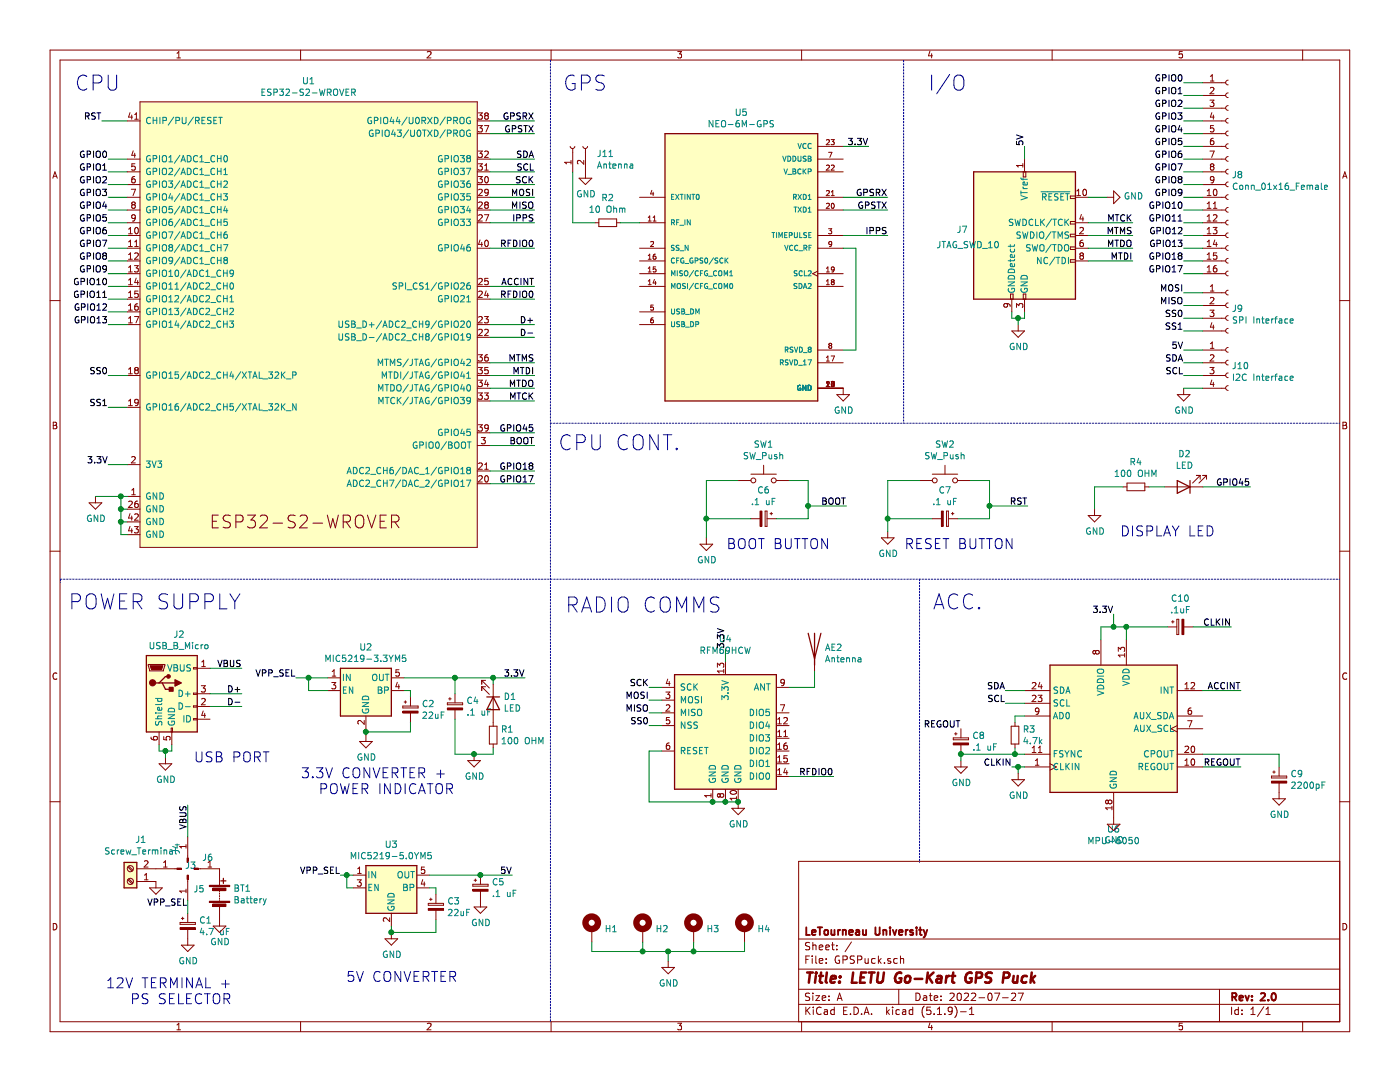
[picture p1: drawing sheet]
EESchema Schematic File Version 4
EELAYER 30 0
EELAYER END
$Descr A 11000 8500
encoding utf-8
Sheet 1 1
Title "LETU Go-Kart GPS Puck"
Date "2022-07-27"
Rev "2.0"
Comp "LeTourneau University"
Comment1 ""
Comment2 ""
Comment3 ""
Comment4 ""
$EndDescr
$Comp
L Espressif:ESP32-S2-WROVER U1
U 1 1
P 2400 2550
F 0 "U1" H 2425 4465 50  0000 C CNN
F 1 "ESP32-S2-WROVER" H 2425 4374 50  0000 C CNN
F 2 "Espressif:ESP32-S2-WROVER" H 2400 650 50  0001 C CNN
F 3 "https://www.espressif.com/sites/default/files/documentation/esp32-s2-wroom_esp32-s2-wroom-i_datasheet_en.pdf" H 2400 2550 50  0001 C CNN
	1    2400 2550
	1    0    0    -1  
$EndComp
$Comp
L NEO-6M-GPS:NEO-6M-GPS U5
U 1 1
P 5825 2050
F 0 "U5" H 5825 3217 50  0000 C CNN
F 1 "NEO-6M-GPS" H 5825 3126 50  0000 C CNN
F 2 "RF_GPS:ublox_NEO" H 5825 2050 50  0001 L BNN
F 3 "" H 5825 2050 50  0001 L BNN
F 4 "Manufacturer Recommendations" H 5825 2050 50  0001 L BNN "STANDARD"
F 5 "U-Blox" H 5825 2050 50  0001 L BNN "MANUFACTURER"
F 6 "R15" H 5825 2050 50  0001 L BNN "PARTREV"
	1    5825 2050
	1    0    0    -1  
$EndComp
$Comp
L RF_Module:RFM69HCW U4
U 1 1
P 5700 5700
F 0 "U4" H 5700 6381 50  0000 C CNN
F 1 "RFM69HCW" H 5700 6290 50  0000 C CNN
F 2 "RF_Module:HOPERF_RFM9XW_SMD" H 2400 7350 50  0001 C CNN
F 3 "https://www.hoperf.com/data/upload/portal/20181127/5bfcb8284d838.pdf" H 5700 6289 50  0001 C CNN
	1    5700 5700
	1    0    0    -1  
$EndComp
$Comp
L Regulator_Linear:MIC5219-5.0YM5 U3
U 1 1
P 3075 6975
F 0 "U3" H 3075 7317 50  0000 C CNN
F 1 "MIC5219-5.0YM5" H 3075 7226 50  0000 C CNN
F 2 "Package_TO_SOT_SMD:SOT-23-5" H 3075 7300 50  0001 C CNN
F 3 "http://ww1.microchip.com/downloads/en/DeviceDoc/MIC5219-500mA-Peak-Output-LDO-Regulator-DS20006021A.pdf" H 3075 6975 50  0001 C CNN
	1    3075 6975
	1    0    0    -1  
$EndComp
$Comp
L Connector:Screw_Terminal_01x02 J1
U 1 1
P 1025 6925
F 0 "J1" H 943 6600 50  0000 C CNN
F 1 "Screw_Terminal" H 943 6691 50  0000 C CNN
F 2 "TerminalBlock:TerminalBlock_Altech_AK300-2_P5.00mm" H 1025 6925 50  0001 C CNN
F 3 "~" H 1025 6925 50  0001 C CNN
	1    1025 6925
	-1   0    0    1   
$EndComp
$Comp
L Device:Battery BT1
U 1 1
P 1725 7025
F 0 "BT1" H 1833 7071 50  0000 L CNN
F 1 "Battery" H 1833 6980 50  0000 L CNN
F 2 "Battery:BatteryHolder_Eagle_12BH611-GR" V 1725 7085 50  0001 C CNN
F 3 "~" V 1725 7085 50  0001 C CNN
	1    1725 7025
	1    0    0    -1  
$EndComp
$Comp
L Switch:SW_Push SW1
U 1 1
P 6000 3775
F 0 "SW1" H 6000 4060 50  0000 C CNN
F 1 "SW_Push" H 6000 3969 50  0000 C CNN
F 2 "Button_Switch_SMD:SW_SPST_B3S-1000" H 6000 3975 50  0001 C CNN
F 3 "~" H 6000 3975 50  0001 C CNN
	1    6000 3775
	1    0    0    -1  
$EndComp
Wire Wire Line
	6350 3775 6200 3775
Wire Wire Line
	6350 3975 6350 4075
Connection ~ 6350 3975
$Comp
L power:GND #PWR0101
U 1 1
P 5550 4225
F 0 "#PWR0101" H 5550 3975 50  0001 C CNN
F 1 "GND" H 5555 4052 50  0000 C CNN
F 2 "" H 5550 4225 50  0001 C CNN
F 3 "" H 5550 4225 50  0001 C CNN
	1    5550 4225
	1    0    0    -1  
$EndComp
Wire Wire Line
	5800 3775 5550 3775
Wire Wire Line
	2425 5325 2575 5325
Wire Wire Line
	2775 6875 2725 6875
$Comp
L Regulator_Linear:MIC5219-3.3YM5 U2
U 1 1
P 2875 5425
F 0 "U2" H 2875 5767 50  0000 C CNN
F 1 "MIC5219-3.3YM5" H 2875 5676 50  0000 C CNN
F 2 "Package_TO_SOT_SMD:SOT-23-5" H 2875 5676 50  0001 C CNN
F 3 "http://ww1.microchip.com/downloads/en/DeviceDoc/MIC5219-500mA-Peak-Output-LDO-Regulator-DS20006021A.pdf" H 2875 5425 50  0001 C CNN
	1    2875 5425
	1    0    0    -1  
$EndComp
$Comp
L power:GND #PWR0102
U 1 1
P 3075 7325
F 0 "#PWR0102" H 3075 7075 50  0001 C CNN
F 1 "GND" H 3080 7152 50  0000 C CNN
F 2 "" H 3075 7325 50  0001 C CNN
F 3 "" H 3075 7325 50  0001 C CNN
	1    3075 7325
	1    0    0    -1  
$EndComp
$Comp
L power:GND #PWR0103
U 1 1
P 2875 5775
F 0 "#PWR0103" H 2875 5525 50  0001 C CNN
F 1 "GND" H 2880 5602 50  0000 C CNN
F 2 "" H 2875 5775 50  0001 C CNN
F 3 "" H 2875 5775 50  0001 C CNN
	1    2875 5775
	1    0    0    -1  
$EndComp
$Comp
L power:GND #PWR0104
U 1 1
P 1300 5950
F 0 "#PWR0104" H 1300 5700 50  0001 C CNN
F 1 "GND" H 1305 5777 50  0000 C CNN
F 2 "" H 1300 5950 50  0001 C CNN
F 3 "" H 1300 5950 50  0001 C CNN
	1    1300 5950
	1    0    0    -1  
$EndComp
$Comp
L power:GND #PWR0105
U 1 1
P 750 3900
F 0 "#PWR0105" H 750 3650 50  0001 C CNN
F 1 "GND" H 755 3727 50  0000 C CNN
F 2 "" H 750 3900 50  0001 C CNN
F 3 "" H 750 3900 50  0001 C CNN
	1    750  3900
	1    0    0    -1  
$EndComp
$Comp
L power:GND #PWR0106
U 1 1
P 6625 3050
F 0 "#PWR0106" H 6625 2800 50  0001 C CNN
F 1 "GND" H 6630 2877 50  0000 C CNN
F 2 "" H 6625 3050 50  0001 C CNN
F 3 "" H 6625 3050 50  0001 C CNN
	1    6625 3050
	1    0    0    -1  
$EndComp
$Comp
L power:GND #PWR0107
U 1 1
P 5800 6300
F 0 "#PWR0107" H 5800 6050 50  0001 C CNN
F 1 "GND" H 5805 6127 50  0000 C CNN
F 2 "" H 5800 6300 50  0001 C CNN
F 3 "" H 5800 6300 50  0001 C CNN
	1    5800 6300
	1    0    0    -1  
$EndComp
Wire Wire Line
	5600 6300 5700 6300
Wire Wire Line
	5700 6300 5800 6300
Connection ~ 5700 6300
Connection ~ 5800 6300
$Comp
L power:GND #PWR0108
U 1 1
P 8750 6425
F 0 "#PWR0108" H 8750 6175 50  0001 C CNN
F 1 "GND" H 8755 6252 50  0000 C CNN
F 2 "" H 8750 6425 50  0001 C CNN
F 3 "" H 8750 6425 50  0001 C CNN
	1    8750 6425
	1    0    0    -1  
$EndComp
$Comp
L power:GND #PWR0109
U 1 1
P 1725 7225
F 0 "#PWR0109" H 1725 6975 50  0001 C CNN
F 1 "GND" H 1730 7052 50  0000 C CNN
F 2 "" H 1725 7225 50  0001 C CNN
F 3 "" H 1725 7225 50  0001 C CNN
	1    1725 7225
	1    0    0    -1  
$EndComp
$Comp
L power:GND #PWR0110
U 1 1
P 1225 6925
F 0 "#PWR0110" H 1225 6675 50  0001 C CNN
F 1 "GND" H 1230 6752 50  0001 C CNN
F 2 "" H 1225 6925 50  0001 C CNN
F 3 "" H 1225 6925 50  0001 C CNN
	1    1225 6925
	1    0    0    -1  
$EndComp
Wire Wire Line
	2575 5425 2425 5425
Wire Wire Line
	2425 5425 2425 5325
Wire Wire Line
	2775 6975 2725 6975
Wire Wire Line
	2725 6975 2725 6875
$Comp
L Device:CP_Small C2
U 1 1
P 3225 5575
F 0 "C2" H 3313 5621 50  0000 L CNN
F 1 "22uF" H 3313 5530 50  0000 L CNN
F 2 "Capacitor_SMD:CP_Elec_4x3" H 3225 5575 50  0001 C CNN
F 3 "~" H 3225 5575 50  0001 C CNN
	1    3225 5575
	1    0    0    -1  
$EndComp
Wire Wire Line
	3225 5475 3225 5425
Wire Wire Line
	3225 5425 3175 5425
Wire Wire Line
	2875 5775 2875 5750
$Comp
L Device:CP_Small C3
U 1 1
P 3425 7125
F 0 "C3" H 3513 7171 50  0000 L CNN
F 1 "22uF" H 3513 7080 50  0000 L CNN
F 2 "Capacitor_SMD:CP_Elec_4x3" H 3425 7125 50  0001 C CNN
F 3 "~" H 3425 7125 50  0001 C CNN
	1    3425 7125
	1    0    0    -1  
$EndComp
Wire Wire Line
	3425 7025 3425 6975
Wire Wire Line
	3425 6975 3375 6975
Wire Wire Line
	3075 7325 3075 7275
Wire Wire Line
	3075 7325 3425 7325
Wire Wire Line
	3425 7325 3425 7225
Connection ~ 3075 7325
Wire Wire Line
	750  3900 950  3900
Wire Wire Line
	1000 4000 950  4000
Wire Wire Line
	950  4000 950  3900
Connection ~ 950  3900
Wire Wire Line
	950  3900 1000 3900
Wire Wire Line
	1000 4100 950  4100
Wire Wire Line
	950  4100 950  4000
Connection ~ 950  4000
Wire Wire Line
	1000 4200 950  4200
Wire Wire Line
	950  4200 950  4100
Connection ~ 950  4100
Text Label 1900 5450 2    50   ~ 0
D+
Text Label 1900 5550 2    50   ~ 0
D-
Wire Wire Line
	1650 5450 1900 5450
Wire Wire Line
	1650 5550 1900 5550
Text Label 4200 2550 2    50   ~ 0
D+
Text Label 4200 2650 2    50   ~ 0
D-
Text Label 4200 3500 2    50   ~ 0
BOOT
Text Label 6650 3975 2    50   ~ 0
BOOT
Wire Wire Line
	6350 3975 6650 3975
Text Label 4125 5325 2    50   ~ 0
3.3V
$Comp
L Device:CP_Small C6
U 1 1
P 6000 4075
F 0 "C6" V 5775 4075 50  0000 C CNN
F 1 ".1 uF" V 5866 4075 50  0000 C CNN
F 2 "Capacitor_SMD:CP_Elec_4x3" H 6000 4075 50  0001 C CNN
F 3 "~" H 6000 4075 50  0001 C CNN
	1    6000 4075
	0    1    1    0   
$EndComp
Wire Wire Line
	6100 4075 6350 4075
Wire Wire Line
	5550 4075 5900 4075
Text Label 7900 5425 2    50   ~ 0
SDA
Text Label 7900 5525 2    50   ~ 0
SCL
Wire Wire Line
	7900 5425 8050 5425
Wire Wire Line
	7900 5525 8050 5525
Wire Wire Line
	8850 4925 8850 5025
Text Label 1475 7125 2    50   ~ 0
VPP_SEL
Text Label 2325 5325 2    50   ~ 0
VPP_SEL
Text Label 2675 6875 2    50   ~ 0
VPP_SEL
Wire Wire Line
	2675 6875 2725 6875
Connection ~ 2725 6875
Wire Wire Line
	1475 7175 1475 7075
Wire Wire Line
	2325 5325 2425 5325
Connection ~ 2425 5325
$Comp
L Switch:SW_Push SW2
U 1 1
P 7425 3775
F 0 "SW2" H 7425 4060 50  0000 C CNN
F 1 "SW_Push" H 7425 3969 50  0000 C CNN
F 2 "Button_Switch_SMD:SW_SPST_B3S-1000" H 7425 3975 50  0001 C CNN
F 3 "~" H 7425 3975 50  0001 C CNN
	1    7425 3775
	1    0    0    -1  
$EndComp
Wire Wire Line
	7775 3775 7625 3775
Wire Wire Line
	7775 3975 7775 4075
Connection ~ 7775 3975
$Comp
L power:GND #PWR0111
U 1 1
P 6975 4175
F 0 "#PWR0111" H 6975 3925 50  0001 C CNN
F 1 "GND" H 6980 4002 50  0000 C CNN
F 2 "" H 6975 4175 50  0001 C CNN
F 3 "" H 6975 4175 50  0001 C CNN
	1    6975 4175
	1    0    0    -1  
$EndComp
Wire Wire Line
	6975 4175 6975 4075
Wire Wire Line
	7225 3775 6975 3775
Connection ~ 6975 4075
Text Label 8075 3975 2    50   ~ 0
RST
Wire Wire Line
	7775 3975 8075 3975
$Comp
L Device:CP_Small C7
U 1 1
P 7425 4075
F 0 "C7" V 7200 4075 50  0000 C CNN
F 1 ".1 uF" V 7291 4075 50  0000 C CNN
F 2 "Capacitor_SMD:CP_Elec_4x3" H 7425 4075 50  0001 C CNN
F 3 "~" H 7425 4075 50  0001 C CNN
	1    7425 4075
	0    1    1    0   
$EndComp
Wire Wire Line
	7525 4075 7775 4075
Wire Wire Line
	6975 4075 7325 4075
Wire Wire Line
	800  950  1000 950 
Text Label 4200 1250 2    50   ~ 0
SDA
Text Label 4200 1350 2    50   ~ 0
SCL
Text Label 4200 1450 2    50   ~ 0
SCK
Text Label 4200 1550 2    50   ~ 0
MOSI
Text Label 4200 1650 2    50   ~ 0
MISO
Text Label 4200 1950 2    50   ~ 0
RFDIO0
Text Label 4200 950  2    50   ~ 0
GPSRX
Text Label 4200 1050 2    50   ~ 0
GPSTX
Text Label 6825 1150 2    50   ~ 0
3.3V
Wire Wire Line
	6825 1150 6625 1150
Text Label 6975 1550 2    50   ~ 0
GPSRX
Text Label 6975 1650 2    50   ~ 0
GPSTX
Wire Wire Line
	6975 1550 6625 1550
Wire Wire Line
	6625 1650 6975 1650
Wire Wire Line
	4200 950  3850 950 
Wire Wire Line
	3850 1050 4200 1050
Text Label 850  3650 2    50   ~ 0
3.3V
Wire Wire Line
	1000 3650 850  3650
Wire Wire Line
	4200 1250 3850 1250
Wire Wire Line
	4200 1350 3850 1350
Wire Wire Line
	4200 1450 3850 1450
Wire Wire Line
	4200 1550 3850 1550
Wire Wire Line
	4200 1650 3850 1650
$Comp
L Connector:Conn_ARM_JTAG_SWD_10 J7
U 1 1
P 8050 1850
F 0 "J7" H 7607 1896 50  0000 R CNN
F 1 "JTAG_SWD_10" H 7607 1805 50  0000 C TNN
F 2 "Connector_PinHeader_2.54mm:PinHeader_2x05_P2.54mm_Vertical" H 8050 1850 50  0001 C CNN
F 3 "http://infocenter.arm.com/help/topic/com.arm.doc.ddi0314h/DDI0314H_coresight_components_trm.pdf" V 7700 600 50  0001 C CNN
	1    8050 1850
	1    0    0    -1  
$EndComp
Text Label 4200 3150 2    50   ~ 0
MTCK
Text Label 4200 3050 2    50   ~ 0
MTDO
Text Label 4200 2950 2    50   ~ 0
MTDI
Text Label 4200 2850 2    50   ~ 0
MTMS
Text Label 8900 1750 2    50   ~ 0
MTCK
Text Label 8900 1950 2    50   ~ 0
MTDO
Text Label 8900 2050 2    50   ~ 0
MTDI
Text Label 8900 1850 2    50   ~ 0
MTMS
Wire Wire Line
	8900 1750 8550 1750
Wire Wire Line
	8900 1850 8550 1850
Wire Wire Line
	8900 1950 8550 1950
Wire Wire Line
	8900 2050 8550 2050
$Comp
L Device:CP_Small C9
U 1 1
P 10050 6125
F 0 "C9" H 10138 6171 50  0000 L CNN
F 1 "2200pF" H 10138 6080 50  0000 L CNN
F 2 "Capacitor_SMD:C_0201_0603Metric_Pad0.64x0.40mm_HandSolder" H 10050 6125 50  0001 C CNN
F 3 "~" H 10050 6125 50  0001 C CNN
	1    10050 6125
	1    0    0    -1  
$EndComp
$Comp
L Device:CP_Small C8
U 1 1
P 7550 5825
F 0 "C8" H 7638 5871 50  0000 L CNN
F 1 ".1 uF" H 7638 5780 50  0000 L CNN
F 2 "Capacitor_SMD:CP_Elec_4x3" H 7550 5825 50  0001 C CNN
F 3 "~" H 7550 5825 50  0001 C CNN
	1    7550 5825
	1    0    0    -1  
$EndComp
$Comp
L power:GND #PWR0112
U 1 1
P 7550 5975
F 0 "#PWR0112" H 7550 5725 50  0001 C CNN
F 1 "GND" H 7555 5802 50  0000 C CNN
F 2 "" H 7550 5975 50  0001 C CNN
F 3 "" H 7550 5975 50  0001 C CNN
	1    7550 5975
	1    0    0    -1  
$EndComp
Wire Wire Line
	7550 5975 7550 5925
Text Label 7550 5725 2    50   ~ 0
REGOUT
Text Label 9750 6025 2    50   ~ 0
REGOUT
Wire Wire Line
	9750 6025 9450 6025
Wire Wire Line
	7550 5925 7975 5925
Connection ~ 7550 5925
$Comp
L power:GND #PWR0113
U 1 1
P 8000 6075
F 0 "#PWR0113" H 8000 5825 50  0001 C CNN
F 1 "GND" H 8005 5902 50  0000 C CNN
F 2 "" H 8000 6075 50  0001 C CNN
F 3 "" H 8000 6075 50  0001 C CNN
	1    8000 6075
	1    0    0    -1  
$EndComp
Wire Wire Line
	8000 6075 8000 6025
Wire Wire Line
	8000 6025 8050 6025
Text Label 7950 6025 2    50   ~ 0
CLKIN
Wire Wire Line
	7950 6025 8000 6025
Connection ~ 8000 6025
Text Label 8750 4825 2    50   ~ 0
3.3V
Wire Wire Line
	8750 4825 8750 4925
Wire Wire Line
	8750 4925 8850 4925
Wire Wire Line
	8650 5025 8650 4925
Wire Wire Line
	8650 4925 8750 4925
Connection ~ 8750 4925
Text Label 9675 4925 2    50   ~ 0
CLKIN
Text Label 5100 5400 2    50   ~ 0
SCK
Text Label 5100 5500 2    50   ~ 0
MOSI
Text Label 5100 5600 2    50   ~ 0
MISO
Text Label 5100 5700 2    50   ~ 0
SS0
Wire Wire Line
	5100 5400 5200 5400
Wire Wire Line
	5100 5500 5200 5500
Wire Wire Line
	5100 5600 5200 5600
Wire Wire Line
	5100 5700 5200 5700
Text Label 4200 2250 2    50   ~ 0
ACCINT
$Comp
L Device:CP_Small C4
U 1 1
P 3575 5550
F 0 "C4" H 3663 5596 50  0000 L CNN
F 1 ".1 uF" H 3663 5505 50  0000 L CNN
F 2 "Capacitor_SMD:CP_Elec_4x3" H 3575 5550 50  0001 C CNN
F 3 "~" H 3575 5550 50  0001 C CNN
	1    3575 5550
	1    0    0    -1  
$EndComp
$Comp
L Device:CP_Small C1
U 1 1
P 1475 7275
F 0 "C1" H 1563 7321 50  0000 L CNN
F 1 "4.7 uF" H 1563 7230 50  0000 L CNN
F 2 "Capacitor_SMD:CP_Elec_4x3" H 1475 7275 50  0001 C CNN
F 3 "~" H 1475 7275 50  0001 C CNN
	1    1475 7275
	1    0    0    -1  
$EndComp
$Comp
L power:GND #PWR0114
U 1 1
P 1475 7375
F 0 "#PWR0114" H 1475 7125 50  0001 C CNN
F 1 "GND" H 1480 7202 50  0000 C CNN
F 2 "" H 1475 7375 50  0001 C CNN
F 3 "" H 1475 7375 50  0001 C CNN
	1    1475 7375
	1    0    0    -1  
$EndComp
Text Label 4025 6875 2    50   ~ 0
5V
Wire Wire Line
	3775 6875 4025 6875
$Comp
L Device:CP_Small C5
U 1 1
P 3775 6975
F 0 "C5" H 3863 7021 50  0000 L CNN
F 1 ".1 uF" H 3863 6930 50  0000 L CNN
F 2 "Capacitor_SMD:CP_Elec_4x3" H 3775 6975 50  0001 C CNN
F 3 "~" H 3775 6975 50  0001 C CNN
	1    3775 6975
	1    0    0    -1  
$EndComp
Wire Wire Line
	3375 6875 3775 6875
Connection ~ 3775 6875
$Comp
L power:GND #PWR0115
U 1 1
P 3725 5925
F 0 "#PWR0115" H 3725 5675 50  0001 C CNN
F 1 "GND" H 3730 5752 50  0000 C CNN
F 2 "" H 3725 5925 50  0001 C CNN
F 3 "" H 3725 5925 50  0001 C CNN
	1    3725 5925
	1    0    0    -1  
$EndComp
$Comp
L power:GND #PWR0116
U 1 1
P 3775 7075
F 0 "#PWR0116" H 3775 6825 50  0001 C CNN
F 1 "GND" H 3780 6902 50  0000 C CNN
F 2 "" H 3775 7075 50  0001 C CNN
F 3 "" H 3775 7075 50  0001 C CNN
	1    3775 7075
	1    0    0    -1  
$EndComp
Wire Wire Line
	6350 3775 6350 3975
Wire Wire Line
	6975 3775 6975 4075
Text Label 9750 5425 2    50   ~ 0
ACCINT
Wire Wire Line
	9750 5425 9450 5425
Wire Wire Line
	9450 5925 10050 5925
Wire Wire Line
	10050 5925 10050 6025
$Comp
L power:GND #PWR0117
U 1 1
P 10050 6225
F 0 "#PWR0117" H 10050 5975 50  0001 C CNN
F 1 "GND" H 10055 6052 50  0000 C CNN
F 2 "" H 10050 6225 50  0001 C CNN
F 3 "" H 10050 6225 50  0001 C CNN
	1    10050 6225
	1    0    0    -1  
$EndComp
$Comp
L power:GND #PWR0118
U 1 1
P 8700 1550
F 0 "#PWR0118" H 8700 1300 50  0001 C CNN
F 1 "GND" V 8705 1422 50  0000 R CNN
F 2 "" H 8700 1550 50  0001 C CNN
F 3 "" H 8700 1550 50  0001 C CNN
	1    8700 1550
	0    -1   -1   0   
$EndComp
Wire Wire Line
	8700 1550 8550 1550
$Comp
L power:GND #PWR0119
U 1 1
P 8000 2550
F 0 "#PWR0119" H 8000 2300 50  0001 C CNN
F 1 "GND" H 8005 2377 50  0000 C CNN
F 2 "" H 8000 2550 50  0001 C CNN
F 3 "" H 8000 2550 50  0001 C CNN
	1    8000 2550
	1    0    0    -1  
$EndComp
Wire Wire Line
	7950 2450 7950 2500
Wire Wire Line
	7950 2500 8000 2500
Wire Wire Line
	8000 2500 8000 2550
Wire Wire Line
	8050 2450 8050 2500
Wire Wire Line
	8050 2500 8000 2500
Connection ~ 8000 2500
Text Label 8050 1150 1    50   ~ 0
5V
Wire Wire Line
	8050 1250 8050 1150
Text Label 5700 5100 1    50   ~ 0
3.3V
Wire Wire Line
	5700 5100 5700 5200
Text Label 4200 2350 2    50   ~ 0
RFDIO0
Wire Wire Line
	4200 1950 3850 1950
Wire Wire Line
	4200 2250 3850 2250
Wire Wire Line
	4200 2350 3850 2350
$Comp
L Device:Antenna AE2
U 1 1
P 6400 5075
F 0 "AE2" H 6480 5064 50  0000 L CNN
F 1 "Antenna" H 6480 4973 50  0000 L CNN
F 2 "RF_Antenna:Texas_SWRA117D_2.4GHz_Left" H 6400 5075 50  0001 C CNN
F 3 "~" H 6400 5075 50  0001 C CNN
	1    6400 5075
	1    0    0    -1  
$EndComp
Wire Wire Line
	5200 5900 5100 5900
Wire Wire Line
	5100 5900 5100 6300
Wire Wire Line
	5100 6300 5600 6300
Connection ~ 5600 6300
Wire Wire Line
	6400 5400 6200 5400
Text Label 6550 6100 2    50   ~ 0
RFDIO0
Wire Wire Line
	6550 6100 6200 6100
$Comp
L Device:R_Small R2
U 1 1
P 4775 1750
F 0 "R2" V 4579 1750 50  0000 C CNN
F 1 "10 Ohm" V 4670 1750 50  0000 C CNN
F 2 "Resistor_SMD:R_01005_0402Metric" H 4775 1750 50  0001 C CNN
F 3 "~" H 4775 1750 50  0001 C CNN
	1    4775 1750
	0    1    1    0   
$EndComp
Wire Wire Line
	5025 1750 4875 1750
Wire Wire Line
	6725 1950 6725 2750
Wire Wire Line
	6725 2750 6625 2750
Wire Wire Line
	6625 1950 6725 1950
Text Label 6975 1850 2    50   ~ 0
IPPS
Wire Wire Line
	6975 1850 6625 1850
Text Label 4200 1750 2    50   ~ 0
IPPS
Wire Wire Line
	3850 1750 4200 1750
Wire Wire Line
	850  2950 1000 2950
Wire Wire Line
	1000 3200 850  3200
$Comp
L Connector:Conn_01x04_Female J9
U 1 1
P 9650 2400
F 0 "J9" H 9678 2376 50  0000 L CNN
F 1 "SPI Interface" H 9678 2285 50  0000 L CNN
F 2 "Connector_PinHeader_2.54mm:PinHeader_1x04_P2.54mm_Vertical" H 9678 2239 50  0001 L CNN
F 3 "~" H 9650 2400 50  0001 C CNN
	1    9650 2400
	1    0    0    -1  
$EndComp
Text Label 9300 2300 2    50   ~ 0
MOSI
Text Label 9300 2400 2    50   ~ 0
MISO
Text Label 9300 2500 2    50   ~ 0
SS0
Text Label 9300 2600 2    50   ~ 0
SS1
Wire Wire Line
	9300 2600 9450 2600
Wire Wire Line
	9450 2500 9300 2500
Wire Wire Line
	9300 2400 9450 2400
Wire Wire Line
	9450 2300 9300 2300
$Comp
L Connector:Conn_01x04_Female J10
U 1 1
P 9650 2850
F 0 "J10" H 9678 2826 50  0000 L CNN
F 1 "I2C Interface" H 9678 2735 50  0000 L CNN
F 2 "Connector_PinHeader_2.54mm:PinHeader_1x04_P2.54mm_Vertical" H 9650 2850 50  0001 C CNN
F 3 "~" H 9650 2850 50  0001 C CNN
	1    9650 2850
	1    0    0    -1  
$EndComp
Text Label 9300 2750 2    50   ~ 0
5V
Text Label 9300 2850 2    50   ~ 0
SDA
Text Label 9300 2950 2    50   ~ 0
SCL
$Comp
L power:GND #PWR0120
U 1 1
P 9300 3050
F 0 "#PWR0120" H 9300 2800 50  0001 C CNN
F 1 "GND" H 9305 2877 50  0000 C CNN
F 2 "" H 9300 3050 50  0001 C CNN
F 3 "" H 9300 3050 50  0001 C CNN
	1    9300 3050
	1    0    0    -1  
$EndComp
Wire Wire Line
	9300 2750 9450 2750
Wire Wire Line
	9300 2850 9450 2850
Wire Wire Line
	9300 2950 9450 2950
Wire Wire Line
	9300 3050 9450 3050
Text Label 4200 3400 2    50   ~ 0
GPIO45
Text Label 4200 3700 2    50   ~ 0
GPIO18
Text Label 4200 3800 2    50   ~ 0
GPIO17
Wire Wire Line
	850  2350 1000 2350
Wire Wire Line
	1000 2250 850  2250
Wire Wire Line
	850  2150 1000 2150
Wire Wire Line
	1000 2050 850  2050
Wire Wire Line
	850  1950 1000 1950
Wire Wire Line
	1000 1850 850  1850
Wire Wire Line
	850  1750 1000 1750
Wire Wire Line
	1000 1650 850  1650
Wire Wire Line
	850  1550 1000 1550
Wire Wire Line
	1000 1450 850  1450
Wire Wire Line
	850  1350 1000 1350
Wire Wire Line
	1000 1250 850  1250
Wire Wire Line
	3850 2550 4200 2550
Wire Wire Line
	3850 2650 4200 2650
Wire Wire Line
	3850 2850 4200 2850
Wire Wire Line
	3850 2950 4200 2950
Wire Wire Line
	3850 3050 4200 3050
Wire Wire Line
	3850 3150 4200 3150
Wire Wire Line
	3850 3400 4200 3400
Wire Wire Line
	3850 3500 4200 3500
Wire Wire Line
	3850 3700 4200 3700
Wire Wire Line
	3850 3800 4200 3800
Text Label 9300 750  2    50   ~ 0
GPIO1
Text Label 9300 850  2    50   ~ 0
GPIO2
Text Label 9300 950  2    50   ~ 0
GPIO3
Text Label 9300 1050 2    50   ~ 0
GPIO4
Text Label 9300 1150 2    50   ~ 0
GPIO5
Text Label 9300 1250 2    50   ~ 0
GPIO6
Text Label 9300 1350 2    50   ~ 0
GPIO7
Text Label 9300 1450 2    50   ~ 0
GPIO8
Text Label 9300 1550 2    50   ~ 0
GPIO9
Text Label 9300 1650 2    50   ~ 0
GPIO10
Text Label 9300 1750 2    50   ~ 0
GPIO11
Text Label 9300 650  2    50   ~ 0
GPIO0
Wire Wire Line
	9300 1750 9450 1750
Wire Wire Line
	9450 1650 9300 1650
Wire Wire Line
	9300 1550 9450 1550
Wire Wire Line
	9450 1450 9300 1450
Wire Wire Line
	9300 1350 9450 1350
Wire Wire Line
	9450 1250 9300 1250
Wire Wire Line
	9300 1150 9450 1150
Wire Wire Line
	9450 1050 9300 1050
Wire Wire Line
	9300 950  9450 950 
Wire Wire Line
	9450 850  9300 850 
Wire Wire Line
	9300 750  9450 750 
Wire Wire Line
	9450 650  9300 650 
Text Label 9300 2050 2    50   ~ 0
GPIO18
Wire Wire Line
	9300 1850 9450 1850
Wire Notes Line
	7100 475  7100 3325
Text Notes 7600 725  2    118  ~ 0
I/O
Wire Notes Line
	475  4550 475  4575
Wire Notes Line
	4325 3325 10525 3325
Text Notes 4775 725  2    118  ~ 0
GPS
Text Notes 950  725  2    118  ~ 0
CPU
Wire Wire Line
	9450 1950 9300 1950
Text Label 9300 2150 2    50   ~ 0
GPIO17
Wire Wire Line
	850  2450 1000 2450
Wire Wire Line
	850  2550 1000 2550
$Comp
L Connector:Conn_01x16_Female J8
U 1 1
P 9650 1350
F 0 "J8" H 9678 1326 50  0000 L CNN
F 1 "Conn_01x16_Female" H 9678 1235 50  0000 L CNN
F 2 "Connector_PinHeader_2.54mm:PinHeader_1x16_P2.54mm_Vertical" H 9650 1350 50  0001 C CNN
F 3 "~" H 9650 1350 50  0001 C CNN
	1    9650 1350
	1    0    0    -1  
$EndComp
Wire Wire Line
	9300 2050 9450 2050
Wire Wire Line
	9300 2150 9450 2150
Text Label 9300 1850 2    49   ~ 0
GPIO12
Text Label 9300 1950 2    49   ~ 0
GPIO13
Connection ~ 5550 4075
Wire Wire Line
	5550 4075 5550 4225
Wire Wire Line
	7775 3775 7775 3975
Wire Wire Line
	5550 3775 5550 4075
$Comp
L Connector:Conn_01x01_Male J6
U 1 1
P 1525 6825
F 0 "J6" H 1633 6914 50  0000 C CNN
F 1 "Conn_01x01_Male" H 1633 6915 50  0001 C CNN
F 2 "Connector_PinHeader_2.54mm:PinHeader_1x01_P2.54mm_Vertical" H 1525 6825 50  0001 C CNN
F 3 "~" H 1525 6825 50  0001 C CNN
	1    1525 6825
	1    0    0    -1  
$EndComp
$Comp
L Connector:Conn_01x01_Male J5
U 1 1
P 1475 6875
F 0 "J5" V 1583 6919 50  0000 L CNN
F 1 "Conn_01x01_Male" H 1583 6965 50  0001 C CNN
F 2 "Connector_PinHeader_2.54mm:PinHeader_1x01_P2.54mm_Vertical" H 1475 6875 50  0001 C CNN
F 3 "~" H 1475 6875 50  0001 C CNN
	1    1475 6875
	0    1    1    0   
$EndComp
$Comp
L Connector:Conn_01x01_Male J3
U 1 1
P 1425 6825
F 0 "J3" H 1397 6803 50  0000 R CNN
F 1 "Conn_01x01" H 1397 6848 50  0001 R CNN
F 2 "Connector_PinHeader_2.54mm:PinHeader_1x01_P2.54mm_Vertical" H 1425 6825 50  0001 C CNN
F 3 "~" H 1425 6825 50  0001 C CNN
	1    1425 6825
	-1   0    0    1   
$EndComp
Wire Wire Line
	1900 5250 1650 5250
Text Label 1900 5250 2    49   ~ 0
VBUS
$Comp
L Connector:USB_B_Micro J2
U 1 1
P 1350 5450
F 0 "J2" H 1407 5917 50  0000 C CNN
F 1 "USB_B_Micro" H 1407 5826 50  0000 C CNN
F 2 "Connector_USB:USB_Micro-B_Molex-105017-0001" H 1500 5400 50  0001 C CNN
F 3 "~" H 1500 5400 50  0001 C CNN
	1    1350 5450
	1    0    0    -1  
$EndComp
Wire Wire Line
	1475 6325 1475 6575
Text Label 1475 6325 3    49   ~ 0
VBUS
$Comp
L Connector:Conn_01x01_Male J4
U 1 1
P 1475 6775
F 0 "J4" H 1583 6864 50  0000 C CNN
F 1 "Conn_01x01_Male" H 1583 6865 50  0001 C CNN
F 2 "Connector_PinHeader_2.54mm:PinHeader_1x01_P2.54mm_Vertical" H 1475 6775 50  0001 C CNN
F 3 "~" H 1475 6775 50  0001 C CNN
	1    1475 6775
	0    -1   -1   0   
$EndComp
Wire Wire Line
	1250 5850 1250 5900
Wire Wire Line
	1250 5900 1300 5900
Wire Wire Line
	1300 5900 1300 5950
Wire Wire Line
	1350 5850 1350 5900
Wire Wire Line
	1350 5900 1300 5900
Connection ~ 1300 5900
Text Notes 1900 4800 2    118  ~ 0
POWER SUPPLY
Wire Notes Line
	4325 475  4325 8025
Wire Notes Line
	7225 4550 7225 6775
Wire Notes Line
	475  4550 10525 4550
Text Notes 5675 4825 2    118  ~ 0
RADIO COMMS
$Comp
L Device:CP_Small C10
U 1 1
P 9275 4925
F 0 "C10" V 9050 4925 50  0000 C CNN
F 1 ".1uF" V 9141 4925 50  0000 C CNN
F 2 "Capacitor_SMD:CP_Elec_4x3" H 9275 4925 50  0001 C CNN
F 3 "~" H 9275 4925 50  0001 C CNN
	1    9275 4925
	0    -1   1    0   
$EndComp
$Comp
L Sensor_Motion:MPU-6050 U6
U 1 1
P 8750 5725
F 0 "U6" H 8750 4936 50  0000 C CNN
F 1 "MPU-6050" H 8750 4845 50  0000 C CNN
F 2 "Sensor_Motion:InvenSense_QFN-24_4x4mm_P0.5mm" H 8750 4925 50  0001 C CNN
F 3 "https://store.invensense.com/datasheets/invensense/MPU-6050_DataSheet_V3%204.pdf" H 8750 5575 50  0001 C CNN
	1    8750 5725
	1    0    0    -1  
$EndComp
Wire Wire Line
	9375 4925 9675 4925
Wire Wire Line
	9175 4925 8850 4925
Connection ~ 8850 4925
Text Notes 7725 4800 2    118  ~ 0
ACC.
Text Notes 5350 3550 2    118  ~ 0
CPU CONT.
Text Label 9825 3825 2    49   ~ 0
GPIO45
$Comp
L Device:LED D2
U 1 1
P 9300 3825
F 0 "D2" H 9293 3570 50  0000 C CNN
F 1 "LED" H 9293 3661 50  0000 C CNN
F 2 "LED_SMD:LED_1206_3216Metric" H 9300 3825 50  0001 C CNN
F 3 "~" H 9300 3825 50  0001 C CNN
	1    9300 3825
	-1   0    0    1   
$EndComp
Text Label 850  2550 2    49   ~ 0
GPIO13
Text Label 850  2450 2    49   ~ 0
GPIO12
Text Label 850  1250 2    50   ~ 0
GPIO0
Text Label 850  2350 2    50   ~ 0
GPIO11
Text Label 850  2250 2    50   ~ 0
GPIO10
Text Label 850  2150 2    50   ~ 0
GPIO9
Text Label 850  2050 2    50   ~ 0
GPIO8
Text Label 850  1950 2    50   ~ 0
GPIO7
Text Label 850  1850 2    50   ~ 0
GPIO6
Text Label 850  1750 2    50   ~ 0
GPIO5
Text Label 850  1650 2    50   ~ 0
GPIO4
Text Label 850  1550 2    50   ~ 0
GPIO3
Text Label 850  1450 2    50   ~ 0
GPIO2
Text Label 850  1350 2    50   ~ 0
GPIO1
Text Label 850  3200 2    50   ~ 0
SS1
Text Label 850  2950 2    50   ~ 0
SS0
Text Label 800  950  2    50   ~ 0
RST
$Comp
L Device:R_Small R4
U 1 1
P 8925 3825
F 0 "R4" V 8729 3825 50  0000 C CNN
F 1 "100 OHM" V 8820 3825 50  0000 C CNN
F 2 "Resistor_SMD:R_1206_3216Metric" H 8925 3825 50  0001 C CNN
F 3 "~" H 8925 3825 50  0001 C CNN
	1    8925 3825
	0    1    1    0   
$EndComp
$Comp
L power:GND #PWR0121
U 1 1
P 8600 4000
F 0 "#PWR0121" H 8600 3750 50  0001 C CNN
F 1 "GND" H 8605 3827 50  0000 C CNN
F 2 "" H 8600 4000 50  0001 C CNN
F 3 "" H 8600 4000 50  0001 C CNN
	1    8600 4000
	1    0    0    -1  
$EndComp
Wire Wire Line
	8600 4000 8600 3825
Wire Wire Line
	8600 3825 8825 3825
Wire Wire Line
	9025 3825 9150 3825
Wire Wire Line
	9450 3825 9825 3825
$Comp
L Device:R_Small R3
U 1 1
P 7975 5775
F 0 "R3" H 8034 5821 50  0000 L CNN
F 1 "4.7k" H 8034 5730 50  0000 L CNN
F 2 "Capacitor_SMD:C_0805_2012Metric" H 7975 5775 50  0001 C CNN
F 3 "~" H 7975 5775 50  0001 C CNN
	1    7975 5775
	1    0    0    -1  
$EndComp
Wire Wire Line
	7975 5875 7975 5925
Connection ~ 7975 5925
Wire Wire Line
	7975 5925 8050 5925
Wire Wire Line
	7975 5675 7975 5625
Wire Wire Line
	7975 5625 8050 5625
$Comp
L Device:LED D1
U 1 1
P 3875 5525
F 0 "D1" V 3822 5605 50  0000 L CNN
F 1 "LED" V 3913 5605 50  0000 L CNN
F 2 "LED_SMD:LED_1206_3216Metric" H 3875 5525 50  0001 C CNN
F 3 "~" H 3875 5525 50  0001 C CNN
	1    3875 5525
	0    1    1    0   
$EndComp
$Comp
L Device:R_Small R1
U 1 1
P 3875 5775
F 0 "R1" H 3934 5821 50  0000 L CNN
F 1 "100 OHM" H 3934 5730 50  0000 L CNN
F 2 "Resistor_SMD:R_1206_3216Metric" H 3875 5775 50  0001 C CNN
F 3 "~" H 3875 5775 50  0001 C CNN
	1    3875 5775
	1    0    0    -1  
$EndComp
Wire Wire Line
	3175 5325 3575 5325
Wire Wire Line
	3575 5450 3575 5325
Connection ~ 3575 5325
Wire Wire Line
	3575 5925 3725 5925
Wire Wire Line
	3725 5925 3875 5925
Connection ~ 3725 5925
Wire Wire Line
	3875 5375 3875 5325
Connection ~ 3875 5325
Wire Wire Line
	3875 5325 4125 5325
Wire Wire Line
	3575 5325 3875 5325
Wire Wire Line
	3875 5875 3875 5925
Wire Wire Line
	3575 5650 3575 5925
Text Notes 6525 4325 2    79   ~ 0
BOOT BUTTON
Text Notes 7975 4325 2    79   ~ 0
RESET BUTTON
Text Notes 9550 4225 2    79   ~ 0
DISPLAY LED
Text Notes 2125 6000 2    79   ~ 0
USB PORT
Text Notes 3575 6250 2    79   ~ 0
3.3V CONVERTER + \nPOWER INDICATOR
Text Notes 3600 7725 2    79   ~ 0
5V CONVERTER
Text Notes 1825 7900 2    79   ~ 0
12V TERMINAL +\nPS SELECTOR
Wire Wire Line
	3225 5675 3225 5750
Wire Wire Line
	3225 5750 2875 5750
Connection ~ 2875 5750
Wire Wire Line
	2875 5750 2875 5725
Wire Wire Line
	6400 5275 6400 5400
$Comp
L Mechanical:MountingHole_Pad H1
U 1 1
P 4650 7300
F 0 "H1" H 4750 7303 50  0000 L CNN
F 1 "MountingHole_Pad" H 4750 7258 50  0001 L CNN
F 2 "MountingHole:MountingHole_3.2mm_M3_DIN965_Pad_TopBottom" H 4650 7300 50  0001 C CNN
F 3 "~" H 4650 7300 50  0001 C CNN
	1    4650 7300
	1    0    0    -1  
$EndComp
$Comp
L Mechanical:MountingHole_Pad H2
U 1 1
P 5050 7300
F 0 "H2" H 5150 7303 50  0000 L CNN
F 1 "MountingHole_Pad" H 5150 7258 50  0001 L CNN
F 2 "MountingHole:MountingHole_3.2mm_M3_DIN965_Pad_TopBottom" H 5050 7300 50  0001 C CNN
F 3 "~" H 5050 7300 50  0001 C CNN
	1    5050 7300
	1    0    0    -1  
$EndComp
$Comp
L Mechanical:MountingHole_Pad H3
U 1 1
P 5450 7300
F 0 "H3" H 5550 7303 50  0000 L CNN
F 1 "MountingHole_Pad" H 5550 7258 50  0001 L CNN
F 2 "MountingHole:MountingHole_3.2mm_M3_DIN965_Pad_TopBottom" H 5450 7300 50  0001 C CNN
F 3 "~" H 5450 7300 50  0001 C CNN
	1    5450 7300
	1    0    0    -1  
$EndComp
$Comp
L Mechanical:MountingHole_Pad H4
U 1 1
P 5850 7300
F 0 "H4" H 5950 7303 50  0000 L CNN
F 1 "MountingHole_Pad" H 5950 7258 50  0001 L CNN
F 2 "MountingHole:MountingHole_3.2mm_M3_DIN965_Pad_TopBottom" H 5850 7300 50  0001 C CNN
F 3 "~" H 5850 7300 50  0001 C CNN
	1    5850 7300
	1    0    0    -1  
$EndComp
$Comp
L Connector:Conn_01x02_Female J11
U 1 1
P 4500 1150
F 0 "J11" V 4438 962 50  0000 R CNN
F 1 "Antenna" V 4347 962 50  0000 R CNN
F 2 "Connector_Coaxial:U.FL_Molex_MCRF_73412-0110_Vertical" H 4500 1150 50  0001 C CNN
F 3 "~" H 4500 1150 50  0001 C CNN
	1    4500 1150
	0    -1   -1   0   
$EndComp
Wire Wire Line
	4500 1350 4500 1750
Wire Wire Line
	4500 1750 4675 1750
$Comp
L power:GND #PWR0122
U 1 1
P 4600 1350
F 0 "#PWR0122" H 4600 1100 50  0001 C CNN
F 1 "GND" H 4605 1177 50  0000 C CNN
F 2 "" H 4600 1350 50  0001 C CNN
F 3 "" H 4600 1350 50  0001 C CNN
	1    4600 1350
	1    0    0    -1  
$EndComp
$Comp
L power:GND #PWR0123
U 1 1
P 5250 7550
F 0 "#PWR0123" H 5250 7300 50  0001 C CNN
F 1 "GND" H 5255 7377 50  0000 C CNN
F 2 "" H 5250 7550 50  0001 C CNN
F 3 "" H 5250 7550 50  0001 C CNN
	1    5250 7550
	1    0    0    -1  
$EndComp
Wire Wire Line
	4650 7400 4650 7475
Wire Wire Line
	4650 7475 5050 7475
Wire Wire Line
	5250 7475 5250 7550
Wire Wire Line
	5050 7400 5050 7475
Connection ~ 5050 7475
Wire Wire Line
	5050 7475 5250 7475
Wire Wire Line
	5850 7400 5850 7475
Connection ~ 5250 7475
Wire Wire Line
	5450 7400 5450 7475
Wire Wire Line
	5850 7475 5450 7475
Wire Wire Line
	5450 7475 5250 7475
Connection ~ 5450 7475
$EndSCHEMATC
